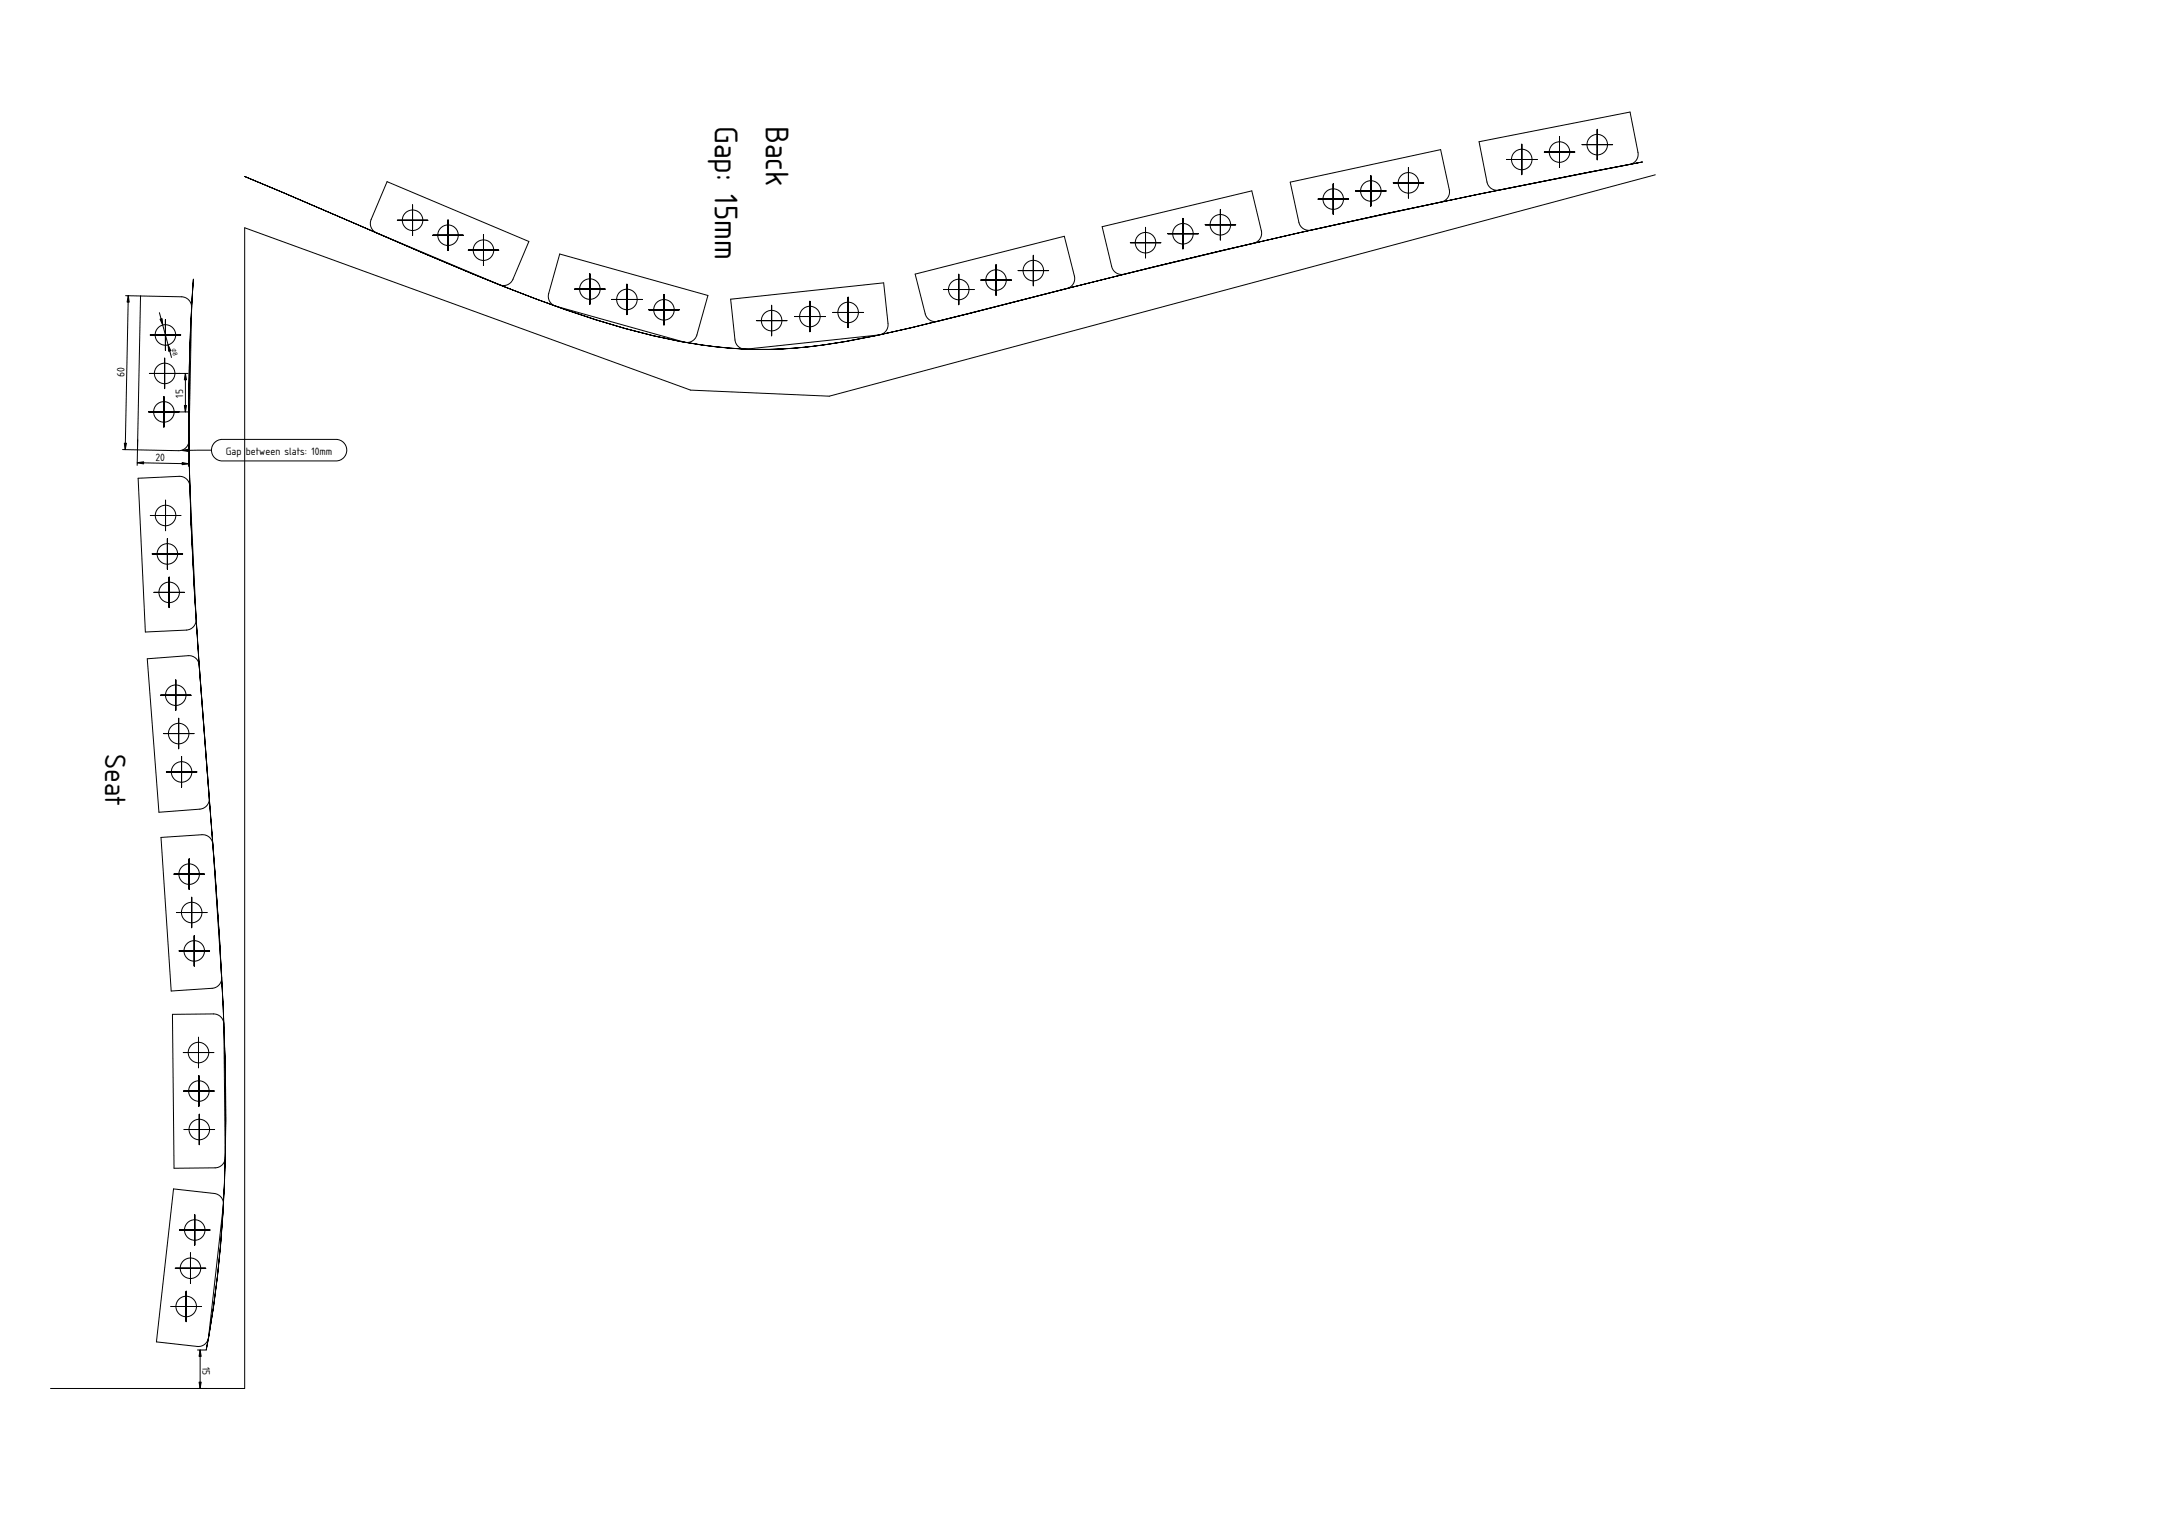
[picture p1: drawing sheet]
<svg xmlns="http://www.w3.org/2000/svg" width="841mm" height="594mm" viewBox="0 0 841 594" stroke-linecap="round" stroke-linejoin="round" font-family="sans-serif">
<g fill="none" stroke="#000" stroke-width=".39">
<path d="M576.7 55.3l58.9-11.6 3.1 15.7a4 4 0 0 1-3.2 4.7l-51 10a4 4 0 0 1-4.7-3.2zM593.3 56.2v12M602.1 59.3h12M608.1 53.3v12M616.8 56.4h12M622.8 50.4v12M150.9 70.8l55.3 23.3-6.2 14.8a4 4 0 0 1-5.2 2.1l-48-20.2a4 4 0 0 1-2.1-5.2zM160.9 79.9v12M503.1 71l58.6-12.7 3.4 15.7a4 4 0 0 1-3.1 4.7l-50.8 11a4 4 0 0 1-4.8-3.1zM513.8 77.6h12M519.8 71.6v12M528.5 74.4h12"/>
<path d="M534.5 68.4v12M543.2 71.3h12M549.2 65.3v12M587.3 62.2h12M640.4 63.1l-56.9 11.2-49.6 10.4-61.9 14-49.3 12.1a1939.3 1939.3 0 0 1-87 21.2 176.1 176.1 0 0 1-86.5-2.5 579.2 579.2 0 0 1-79.7-28.9l-74.1-31.8M645.4 68.1l-322.1 86.3-54-2.3-173.9-63.3v452.5h-75.7M154.9 85.9h12M168.7 91.7h12M174.7 85.7v12M182.5 97.5h12M188.5 91.5v12M218.2 99l57.8 16.2-4.3 15.4a4 4 0 0 1-4.9 2.8l-50.1-14a4 4 0 0 1-2.8-5z"/>
<path d="M402.9 99.5v12M429.7 88.4l58.4-14 3.7 15.6a4 4 0 0 1-2.9 4.8l-50.6 12.1a4 4 0 0 1-4.8-3zM440.6 94.6h12M446.6 88.6v12M455.2 91.1h12M461.2 85.1v12M469.8 87.6h12M475.8 81.6v12M49 115.3l21.8 .4a4 4 0 0 1 3.9 4.1l-1.2 62M50 115.3l-1.2 60M54.8 115.4l-1.3 66M75.4 108.8a949.7 949.7 0 0 0 .7 127.2l2.5 36.4 4.2 53.9a1363.8 1363.8 0 0 1 5.1 120.8 471.5 471.5 0 0 1-7.5 79.2h-3.4"/>
<path d="M224 112.7h12M230 106.7v12M238.4 116.7h12M244.4 110.7v12M258.9 114.8v12M284.9 116.6l59.6-6.3 1.7 15.9a4 4 0 0 1-3.5 4.4l-51.7 5.5a4 4 0 0 1-4.4-3.6zM300.9 119v12M315.8 117.4v12M330.7 115.8v12M356.8 106.9l58.2-14.8 3.9 15.5a4 4 0 0 1-2.9 4.9l-50.4 12.8a4 4 0 0 1-4.8-2.9zM367.8 112.9h12M373.8 106.9v12"/>
<path d="M382.4 109.2h12M388.4 103.2v12M396.9 105.5h12M58.5 130.6h12M62.1 121.9l4.8 17.4M64.2 139.6v12M64.5 124.6v12M252.9 120.8h12M294.9 125h12M309.8 123.4h12M324.7 121.8h12M58.2 145.6h15.1"/>
<path d="M63.9 154.6v12M72.3 145.6v15M57.9 160.6h15.4M73.7 171.8a4 4 0 0 1-4.1 3.9l-21.8-.4M82.5 175.5l-11.6 .1M83.9 172.3l1.3-.8 1.5-.2h44.3a4.2 4.2 0 0 1 4.2 4.2 4.2 4.2 0 0 1-4.2 4.2h-44.3a4.2 4.2 0 0 1-4-2.8 4.2 4.2 0 0 1 1.2-4.6zM53.5 180.4l20 .4M53.9 186.4l15.9-.7a4 4 0 0 1 4.2 3.8l2.5 51.9a4 4 0 0 1-3.8 4.2l-16 .8zM64.6 194.9v12M58.6 200.9h12M59.3 215.9h12M65.3 209.9v12"/>
<path d="M60 230.9h12M66 224.9v12M57.4 256.8l16-1.2a4 4 0 0 1 4.3 3.7l3.9 51.8a4 4 0 0 1-3.7 4.3l-15.9 1.2zM62.5 271h12M68.5 265v12M69.7 280v12M63.7 286h12M70.8 294.9v12M332.6 292.5h.1M64.8 300.9h12M62.8 326.4l15.9-1a4 4 0 0 1 4.3 3.7l3.4 51.9a4 4 0 0 1-3.7 4.3l-16 1zM73.7 334.8v12"/>
<path d="M67.7 340.8h12M68.7 355.7h12M74.7 349.7v12M69.7 370.7h12M75.7 364.7v12M67.2 395.4l16-.2a4 4 0 0 1 4.1 4l.5 52a4 4 0 0 1-3.9 4l-16 .2zM71.4 410.3h12M77.4 404.3v12M77.5 419.3v12M71.5 425.3h12M77.7 434.3v12M71.7 440.3h12"/>
<path d="M67.7 463.5l15.9 1.7a4 4 0 0 1 3.5 4.5l-5.8 51.6a4 4 0 0 1-4.4 3.6l-15.9-1.8zM69.9 479.5h12M75.9 473.5v12M68.3 494.4h12M74.3 488.4v12M66.6 509.3h12M72.6 503.3v12M78 526.3v15"/>
<circle cx="608.1" cy="59.3" r="4"/>
<circle cx="622.8" cy="56.4" r="4"/>
<circle cx="519.8" cy="77.6" r="4"/>
<circle cx="534.5" cy="74.4" r="4"/>
<circle cx="549.2" cy="71.3" r="4"/>
<circle cx="593.3" cy="62.2" r="4"/>
<circle cx="160.9" cy="85.9" r="4"/>
<circle cx="174.7" cy="91.7" r="4"/>
<circle cx="188.5" cy="97.5" r="4"/>
<circle cx="446.6" cy="94.6" r="4"/>
<circle cx="461.2" cy="91.1" r="4"/>
<circle cx="475.8" cy="87.6" r="4"/>
<circle cx="230" cy="112.7" r="4"/>
<circle cx="244.4" cy="116.7" r="4"/>
<circle cx="373.8" cy="112.9" r="4"/>
<circle cx="388.4" cy="109.2" r="4"/>
<circle cx="402.9" cy="105.5" r="4"/>
<circle cx="64.5" cy="130.6" r="4"/>
<circle cx="258.9" cy="120.8" r="4"/>
<circle cx="300.9" cy="125" r="4"/>
<circle cx="315.8" cy="123.4" r="4"/>
<circle cx="330.7" cy="121.8" r="4"/>
<circle cx="64.2" cy="145.6" r="4"/>
<circle cx="63.9" cy="160.6" r="4"/>
<circle cx="64.6" cy="200.9" r="4"/>
<circle cx="65.3" cy="215.9" r="4"/>
<circle cx="66" cy="230.9" r="4"/>
<circle cx="68.5" cy="271" r="4"/>
<circle cx="69.7" cy="286" r="4"/>
<circle cx="70.8" cy="300.9" r="4"/>
<circle cx="73.7" cy="340.8" r="4"/>
<circle cx="74.7" cy="355.7" r="4"/>
<circle cx="75.7" cy="370.7" r="4"/>
<circle cx="77.4" cy="410.3" r="4"/>
<circle cx="77.5" cy="425.3" r="4"/>
<circle cx="77.7" cy="440.3" r="4"/>
<circle cx="75.9" cy="479.5" r="4"/>
<circle cx="74.3" cy="494.4" r="4"/>
<circle cx="72.6" cy="509.3" r="4"/>
</g>
<path d="M50 115.3l.4 2.5h-.8zM62.4 124.4l.8-.2 .3 2.5zM65.5 134.4l1.1 2.3-.8 .3zM72.3 145.6l.4 2.5h-.8zM48.5 172.8h.8l-.5 2.5zM70.9 175.6l2.5-.5v.9zM71.9 158.1h.8l-.4 2.5zM53.5 180.4l2.5-.4v.8zM71 180.3l2.5 .5-2.5 .3zM78 526.3l.4 2.5h-.8zM77.6 538.8h.8l-.4 2.5z" fill="#000" stroke="#000" stroke-width=".39"/>
<g font-size="12">
<text x="278.7" y="49" transform="rotate(90 278.7 49)">Gap: 15mm</text>
<text x="298.6" y="49" transform="rotate(90 298.6 49)">Back</text>
</g>
<text font-size="10.8" x="41" y="294" transform="rotate(90 41 294)">Seat</text>
<g font-size="3.9">
<text x="48.5" y="146.9" transform="rotate(-89 48.5 146.9)">60</text>
<text x="71.4" y="155" transform="rotate(-90 71.4 155)">15</text>
<text x="60.7" y="179.6" transform="rotate(1 60.7 179.6)">20</text>
<text x="88.1" y="177.4">Gap</text>
<text x="95.9" y="177.4">between slats: 10mm</text>
<text x="78.9" y="532.9" transform="rotate(90 78.9 532.9)">15</text>
</g>
<text font-size="2.5" x="66.8" y="136" transform="rotate(75 66.8 136)">⌀8</text>
</svg>
